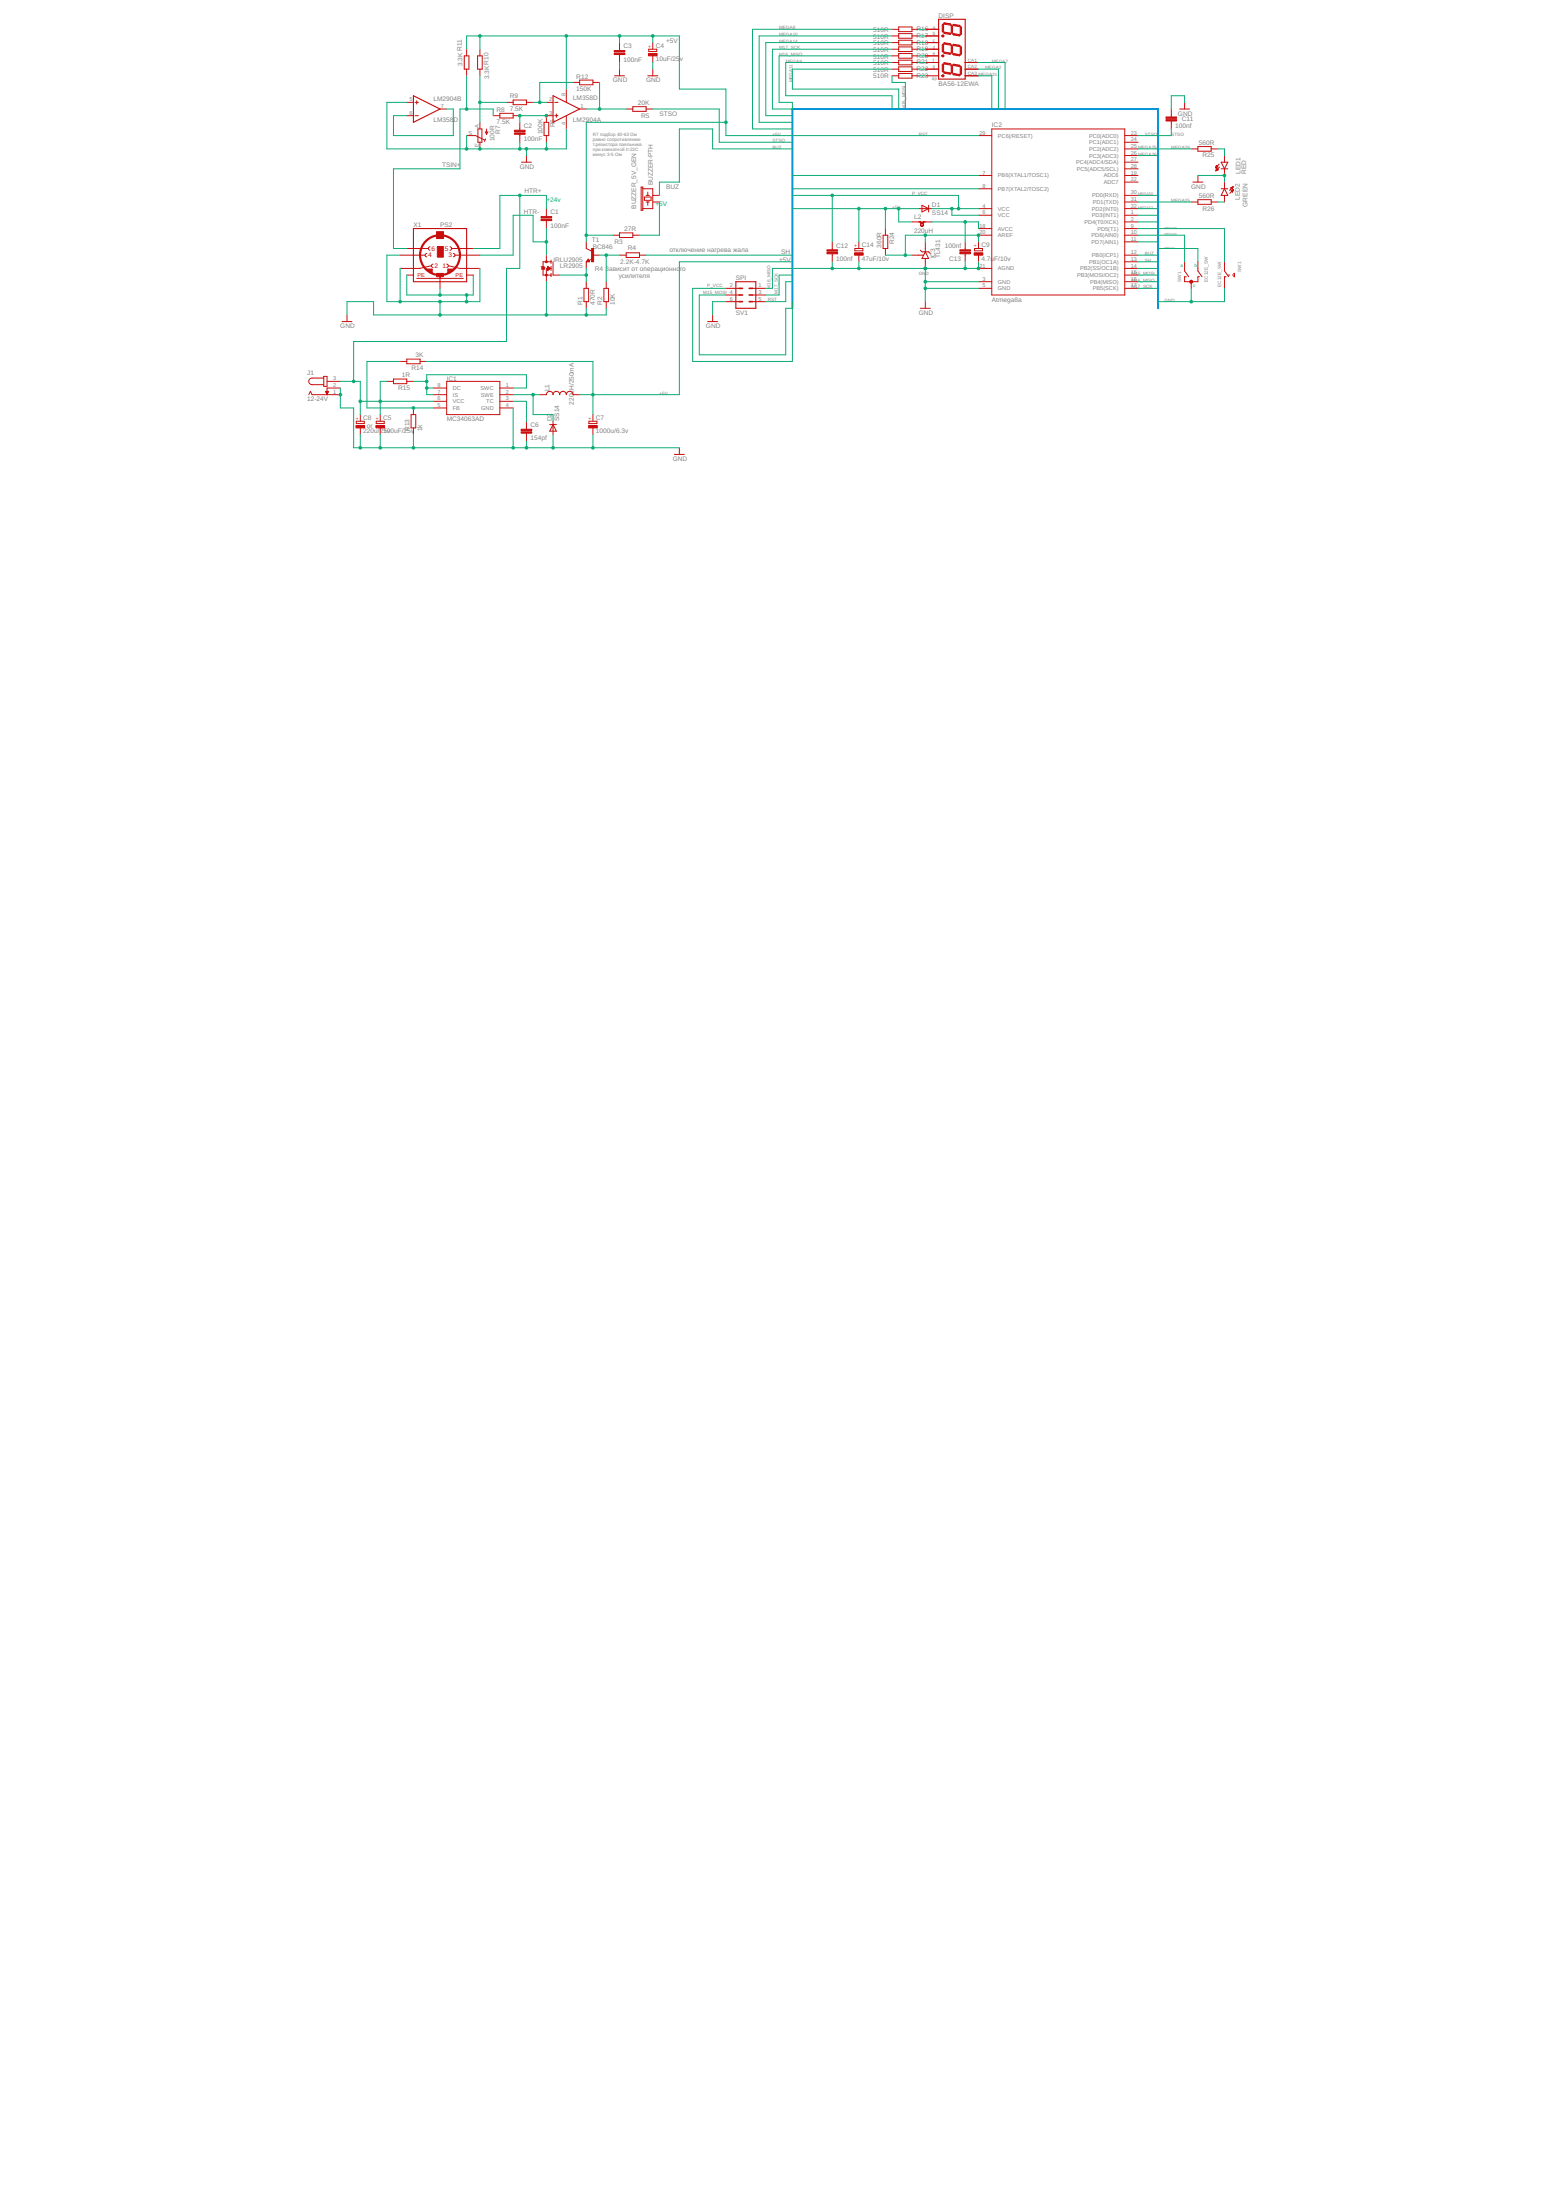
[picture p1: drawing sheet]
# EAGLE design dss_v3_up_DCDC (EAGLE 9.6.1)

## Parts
BUZZER_5V_GEN  BUZZER-PTH  [BUZZER-12MM]
C1  100nF  C-EUC0805  [C0805]
C2  100nF  C-EUC0805  [C0805]
C3  100nF  C-EUC0805  [C0805]
C4  10uF/25v  CPOL-EUCT3528  [CT3528]
C5  100uF/25v  CPOL-EUCT6032  [CT6032]
C6  154pf  C-EUC0805  [C0805]
C7  1000u/6.3v  CPOL-EUE3.5-8  [E3,5-8]
C8  220u/25v  CPOL-EUE3.5-8  [E3,5-8]
C9  4.7uF/10v  CPOL-EUCT3216  [CT3216]
C11  100nf  C-EUC0805  [C0805]
C12  100nf  C-EUC0805  [C0805]
C13  100nf  C-EUC0805  [C0805]
C14  47uF/10v  CPOL-EUCT3528  [CT3528]
D1  SS14  DIODE-DO214AC  [DO214AC]
D2  SS14  DIODE-DO214AC  [DO214AC]
DISP  BA56-12EWA  [BX56-12]
IC1  MC34063AD  [SOIC8]
IC2  Atmega8a  ATMEGA8-AU  [TQFP32-08]
IC3  TL431  TL431CLPSOT23  [SOT23]
IRLU2905  LR2905  SPW47N60S5  [TO252]
J1  12-24V  JACK-PLUG0  [SPC4077]
L1  220uH/250mA  L-USL4532P  [L4532P]
L2  220uH  SM-B5  [SM-B5]
LED1  RED  LEDCHIP-LED0805  [CHIP-LED0805]
LED2  GREEN  LEDCHIP-LED0805  [CHIP-LED0805]
LM2904  LM358D  [SO08]
ON-OFF_HEAT  JP1Q  [JP1]
R1  470R  R-EU_R0805  [R0805]
R2  10K  R-EU_R0805  [R0805]
R3  27R  R-EU_R0805  [R0805]
R4  2.2K-4.7K  R-EU_R0805  [R0805]
R5  20K  R-EU_R0805  [R0805]
R6  100K  R-EU_R0805  [R0805]
R7  100R  TRIM_EU-B25P  [B25P]
R8  7.5K  R-EU_R0805  [R0805]
R9  7.5K  R-EU_R0805  [R0805]
R10  3.3K  R-EU_R0805  [R0805]
R11  3.3K  R-EU_R0805  [R0805]
R12  150K  R-EU_R0805  [R0805]
R13  1k  R-EU_R0805  [R0805]
R14  3K  R-EU_R0805  [R0805]
R15  1R  R-EU_R0805  [R0805]
R16  510R  R-EU_R0805  [R0805]
R17  510R  R-EU_R0805  [R0805]
R18  510R  R-EU_R0805  [R0805]
R19  510R  R-EU_R0805  [R0805]
R20  510R  R-EU_R0805  [R0805]
R21  510R  R-EU_R0805  [R0805]
R22  510R  R-EU_R0805  [R0805]
R23  510R  R-EU_R0805  [R0805]
R24  360R  R-EU_R0805  [R0805]
R25  560R  R-EU_R0805  [R0805]
R26  560R  R-EU_R0805  [R0805]
SV1  SPI  ML6  [ML6]
SW1  EC12E_SW  [ALPS_EC12E_SW]
T1  BC846  [SOT23]
X1  PS2  MINI_DIN_6  [M_DIN6]

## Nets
+5V: C3.1 C4.+ C7.+ C14.+ D1.A L1.2 L2.1 LM2904.8(P:V+) R3.2 R10.1 R11.1 R14.1 R24.1 T1.3(C)
BUZ: BUZZER_5V_GEN.- IC2.12(PB0(ICP1))
GND: C2.2 C3.2 C4.- C5.- C6.2 C7.- C8.- C9.- C11.1 C12.2 C13.1 C14.- D2.A IC1.4(GND) IC2.3(GND) IC2.5(GND) IC2.21(AGND) IC3.3(A) IRLU2905.3(S) J1.1 J1.2 LED1.C LED2.C LM2904.4(P:V-) LM2904.5(B:+IN) R1.1 R2.1 R6.2 R7.E R7.S R13.1 SV1.6 SW1.C SW1.D X1.1 X1.2 X1.5 X1.SH1(PE1) X1.SH2(PE2) X1.SH3(PE3)
HTR+: C1.1 C5.+ C8.+ IC1.6(VCC) J1.3 R15.2 X1.6
HTR-: C1.2 IRLU2905.4(D) X1.3
M15_MOSI: IC2.15(PB3(MOSI/OC2)) R23.2 SV1.4
M16_MISO: IC2.16(PB4(MISO)) R20.2 SV1.1
M17_SCK: IC2.17(PB5(SCK)) R19.2 SV1.3
MEGA1: IC2.1(PD3(INT1)) SW1.B
MEGA2: DISP.9(CA) IC2.2(PD4(T0/XCK))
MEGA7: DISP.12(CA) IC2.7(PB6(XTAL1/TOSC1))
MEGA8: IC2.8(PB7(XTAL2/TOSC2)) R16.2
MEGA9: IC2.9(PD5(T1)) R21.2
MEGA10: IC2.10(PD6(AIN0)) R17.2
MEGA11: IC2.11(PD7(AIN1)) R22.2
MEGA14: IC2.14(PB2(SS/OC1B)) R18.2
MEGA25: IC2.25(PC2(ADC2)) R26.2
MEGA26: IC2.26(PC3(ADC3)) R25.2
MEGA30: IC2.30(PD0(RXD)) SW1.E
MEGA31: DISP.8(CA) IC2.31(PD1(TXD))
MEGA32: IC2.32(PD2(INT0)) SW1.A
N$1: DISP.11(A) R16.1
N$2: LED1.A R25.1
N$3: DISP.7(B) R17.1
N$4: DISP.4(C) R18.1
N$5: C9.+ IC2.20(AREF) IC3.1(C) IC3.2(R) R24.2
N$6: LM2904.1(A:OUT) R5.2 R12.2
N$7: LM2904.6(B:-IN) LM2904.7(B:OUT)
N$8: LM2904.2(A:-IN) R9.2 R12.1
N$9: R7.A R9.1 R10.2
N$10: IRLU2905.1(G) R1.2 T1.2(E)
N$11: C2.1 LM2904.3(A:+IN) R6.1 R8.2
N$12: DISP.2(D) R19.1
N$13: R2.2 R4.2 T1.1(B)
N$14: DISP.1(E) R20.1
N$15: LED2.A R26.1
N$16: BUZZER_5V_GEN.+ R3.1
N$17: ON-OFF_HEAT.2 R4.1
N$18: IC1.5(FB) R13.2 R14.2
N$19: DISP.10(F) R21.1
N$20: DISP.5(G) R22.1
N$21: DISP.3(DP) R23.1
N$22: IC1.1(SWC) IC1.7(IS) IC1.8(DC) R15.1
N$23: C13.2 IC2.18(AVCC) L2.2
N$25: D2.C IC1.2(SWE) L1.1
N$26: C6.1 IC1.3(TC)
P_VCC: C12.1 D1.C IC2.4(VCC) IC2.6(VCC) SV1.2
RST: IC2.29(PC6(/RESET)) SV1.5
SH: IC2.13(PB1(OC1A)) ON-OFF_HEAT.1
STSO: C11.2 IC2.23(PC0(ADC0)) R5.1
TSIN+: R8.1 R11.2 X1.8
Unconnected: IC2.19(ADC6) IC2.22(ADC7) IC2.24(PC1(ADC1)) IC2.27(PC4(ADC4/SDA)) IC2.28(PC5(ADC5/SCL)) SW1.GND1(G) SW1.GND2(G)

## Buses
MEGA[1..32],STSO,BUZ,SH,+5V,GND,AREF,RST,MOSI,SCK,MISO,P_VCC,M15_MOSI,M16_MISO,M17_SCK

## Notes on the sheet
- +24v
- +5V
- R7 подбор 40-63 Ом
  равно сопротивлению
  т.резистора паяльника
  при комнатной t=22С
  минус 3-5 Ом
  Базовая калибровка:
  При снаятом джампере отображаемая
  температура жала должна
  соответсвовать комнотной.
- отключение нагрева жала для калибровки температуры резистором R7
- a | b
- R4 Зависит от операционного
               усилителя
- c
- or

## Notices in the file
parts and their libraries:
SparkFun-Electromechanical: Licensing: Creative Commons ShareAlike 4.0 International - https://creativecommons.org/licenses/by-sa/4.0
